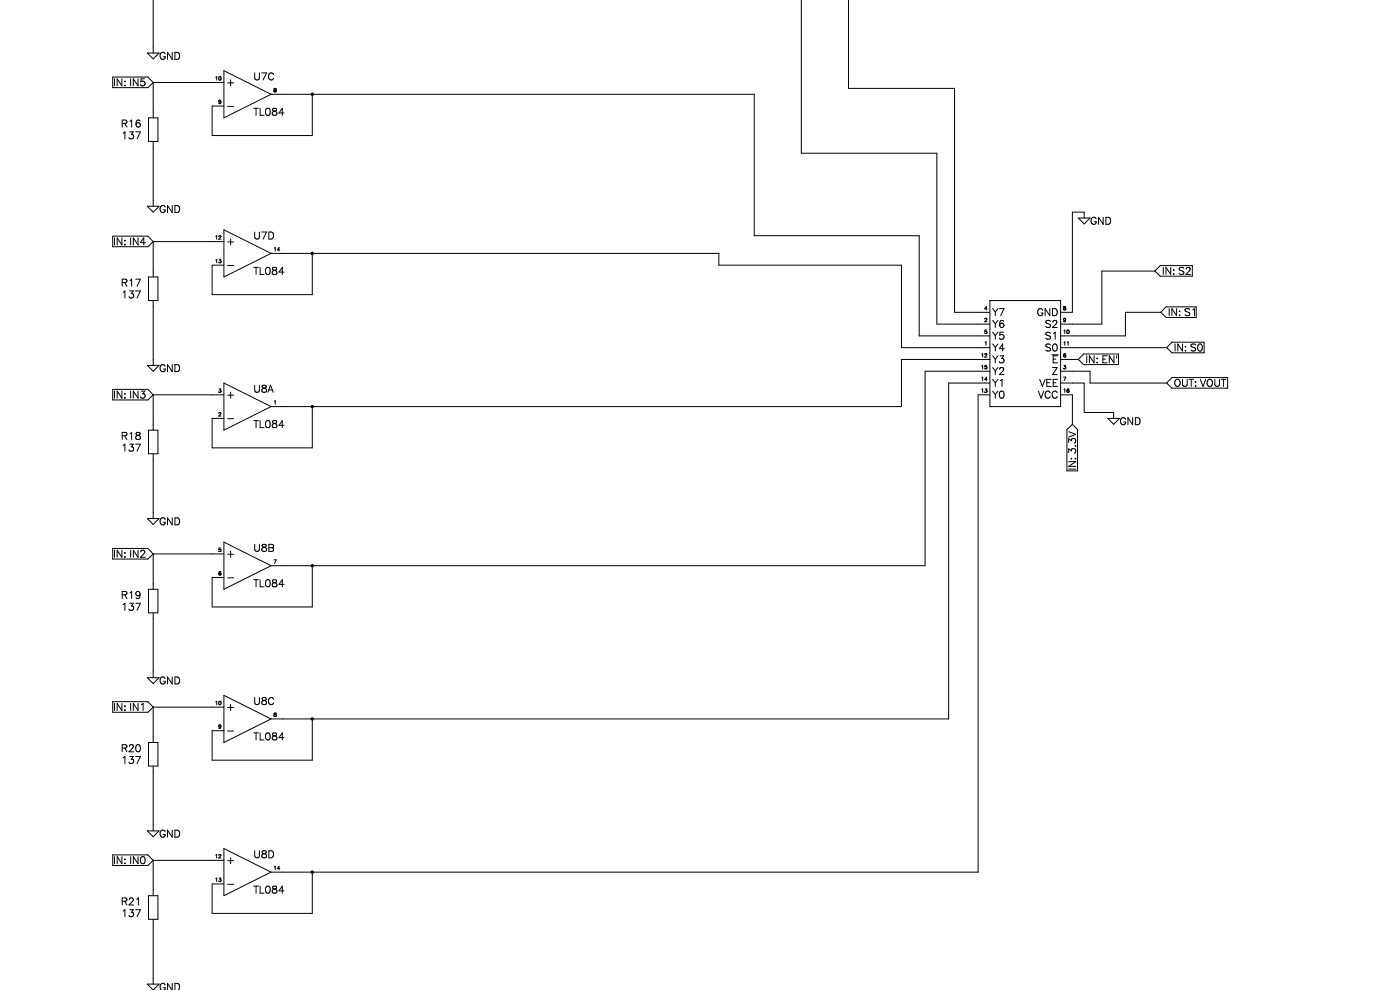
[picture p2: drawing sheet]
<svg xmlns="http://www.w3.org/2000/svg" width="2970mm" height="2100mm" viewBox="0 0 2970 2100" stroke-linecap="round" stroke-linejoin="round" font-family="sans-serif">
<path d="M663 200h.1M663 537v1M663 862h.1M663 1200h.1M663 1525h.1M663 1850h.1" fill="none" stroke="#000" stroke-width="7.5"/>
<g fill="none" stroke="#000" stroke-width="2.12">
<path d="M325 0v112M1700 0v325h288v362h112M1800 0v188h225v474h75M313 112h25l-13 13zM475 150l100 50-100 50zM239 163h75l11 12M325 175v75M325 175h150M325 175l-11 11h-75M575 200h1025v300h350v213h150M663 200v87h-213v-62h25M315 250h20v50h-20z"/>
<path d="M325 300v137M313 437h25l-13 13zM2287 462h26l-13 13zM2300 462v-12h-25v212h-25M475 487l100 51-100 50zM239 501h75l11 11M325 512v76M325 512h150M325 512l-11 11h-75M575 538h950v25h387v174h188M663 538v87h-213v-62h25M2450 575h-112v112h-88"/>
<path d="M2450 575l11 11h68M2529 563h-68l-11 12M315 588h20v49h-20zM325 637v138M2100 637h150v225h-150zM2538 651h-64l-12 11M2462 662h-75v51h-137M2462 662l12 11h64M2250 737h225M2475 737l11 11h68M2554 726h-68l-11 11M2373 751h-74l-12 11"/>
<path d="M313 775h25l-13 12zM2100 762h-188v100h-1337M2250 762h37M2287 762l12 11h74M2100 787h-137v413h-1388M2250 787h63v26h162M475 813l100 49-100 50zM2100 813h-87v712h-1438M2250 813h50v62h63v13M2475 813l11 10h118M2604 801h-118l-11 12M239 826h75l11 11"/>
<path d="M325 837v75M325 837h150M325 837l-11 11h-75M2100 837h-25v1013h-1500M2250 837h25v63M663 862v88h-213v-62h25M2350 888h25l-12 12zM315 912h20v50h-20zM2275 900l11 11v88M2275 900l-12 11v88M325 962v138M313 1100h25l-13 12z"/>
<path d="M475 1150l100 50-100 50zM239 1163h75l11 12M325 1175v75M325 1175h150M325 1175l-11 11h-75M663 1200v87h-213v-62h25M315 1250h20v50h-20zM325 1300v137M313 1437h25l-13 13zM475 1475l100 50-100 50zM239 1488h75l11 12M325 1500v75"/>
<path d="M325 1500h150M325 1500l-11 11h-75M663 1525v87h-213v-62h25M315 1575h20v50h-20zM325 1625v137M313 1762h25l-13 13zM475 1800l100 50-100 50zM239 1813h75l11 12M325 1825v75M325 1825h150M325 1825l-11 11h-75M663 1850v87h-213v-62h25"/>
<path d="M315 1900h20v50h-20zM325 1950v137M313 2087h25l-13 13zM347 2095h3l-2 5M350 2089a6 6 0 0 0-6-3 6 6 0 0 0-4 6v3l2 5M365 2086v14M355 2100v-14l10 14M371 2100v-14h5a8 8 0 0 1 2 14"/>
</g>
<g font-size="24">
<text x="338" y="126">GND</text>
<text x="538" y="170">U7C</text>
<text x="229" y="182">IN: IN5</text>
<text x="480" y="182">+</text>
<text x="480" y="233">-</text>
<text x="538" y="245">TL084</text>
<text x="253" y="270">R16</text>
<text x="254" y="295">137</text>
<text x="338" y="451">GND</text>
<text x="2313" y="476">GND</text>
<text x="538" y="507">U7D</text>
<text x="229" y="520">IN: IN4</text>
<text x="480" y="520">+</text>
<text x="480" y="570">-</text>
<text x="538" y="583">TL084</text>
<text x="2465" y="583">IN: S2</text>
<text x="253" y="608">R17</text>
<text x="254" y="632">137</text>
<text x="2105" y="670">Y7</text>
<text x="2190" y="670">GND</text>
<text x="2477" y="670">IN: S1</text>
<text x="2105" y="695">Y6</text>
<text x="2214" y="695">S2</text>
<text x="2105" y="720">Y5</text>
<text x="2214" y="720">S1</text>
<text x="2105" y="745">Y4</text>
<text x="2214" y="745">S0</text>
<text x="2490" y="745">IN: S0</text>
<text x="2105" y="770">Y3</text>
<text x="2230" y="770">E</text>
<text x="2302" y="770">IN: EN'</text>
<text x="338" y="789">GND</text>
<text x="2105" y="795">Y2</text>
<text x="2229" y="795">Z</text>
<text x="2105" y="820">Y1</text>
<text x="2198" y="820">VEE</text>
<text x="2490" y="820">OUT: VOUT</text>
<text x="538" y="832">U8A</text>
<text x="229" y="845">IN: IN3</text>
<text x="480" y="845">+</text>
<text x="2105" y="845">Y0</text>
<text x="2195" y="845">VCC</text>
<text x="480" y="895">-</text>
<text x="2375" y="901">GND</text>
<text x="538" y="907">TL084</text>
<text x="253" y="932">R18</text>
<text x="254" y="957">137</text>
<text x="2282" y="1010" transform="rotate(-90 2282 1010)">IN: 3.3V</text>
<text x="338" y="1114">GND</text>
<text x="538" y="1170">U8B</text>
<text x="229" y="1182">IN: IN2</text>
<text x="480" y="1182">+</text>
<text x="480" y="1232">-</text>
<text x="538" y="1245">TL084</text>
<text x="253" y="1270">R19</text>
<text x="254" y="1295">137</text>
<text x="338" y="1451">GND</text>
<text x="538" y="1495">U8C</text>
<text x="229" y="1508">IN: IN1</text>
<text x="480" y="1508">+</text>
<text x="480" y="1557">-</text>
<text x="538" y="1570">TL084</text>
<text x="253" y="1595">R20</text>
<text x="254" y="1620">137</text>
<text x="338" y="1776">GND</text>
<text x="538" y="1820">U8D</text>
<text x="229" y="1832">IN: IN0</text>
<text x="480" y="1832">+</text>
<text x="480" y="1882">-</text>
<text x="538" y="1895">TL084</text>
<text x="253" y="1920">R21</text>
<text x="254" y="1945">137</text>
</g>
<g font-size="12">
<text x="455" y="170">10</text>
<text x="580" y="195">8</text>
<text x="462" y="220">9</text>
<text x="455" y="507">12</text>
<text x="580" y="532">14</text>
<text x="455" y="557">13</text>
<text x="2087" y="657">4</text>
<text x="2255" y="657">8</text>
<text x="2087" y="682">2</text>
<text x="2255" y="682">9</text>
<text x="2087" y="707">5</text>
<text x="2255" y="707">10</text>
<text x="2087" y="732">1</text>
<text x="2255" y="732">11</text>
<text x="2080" y="757">12</text>
<text x="2255" y="757">6</text>
<text x="2080" y="782">15</text>
<text x="2255" y="782">3</text>
<text x="2080" y="807">14</text>
<text x="2255" y="807">7</text>
<text x="462" y="833">3</text>
<text x="2080" y="833">13</text>
<text x="2255" y="833">16</text>
<text x="580" y="857">1</text>
<text x="462" y="882">2</text>
<text x="462" y="1170">5</text>
<text x="580" y="1195">7</text>
<text x="462" y="1220">6</text>
<text x="455" y="1495">10</text>
<text x="580" y="1520">8</text>
<text x="462" y="1545">9</text>
<text x="455" y="1820">12</text>
<text x="580" y="1845">14</text>
<text x="455" y="1870">13</text>
</g>
</svg>
